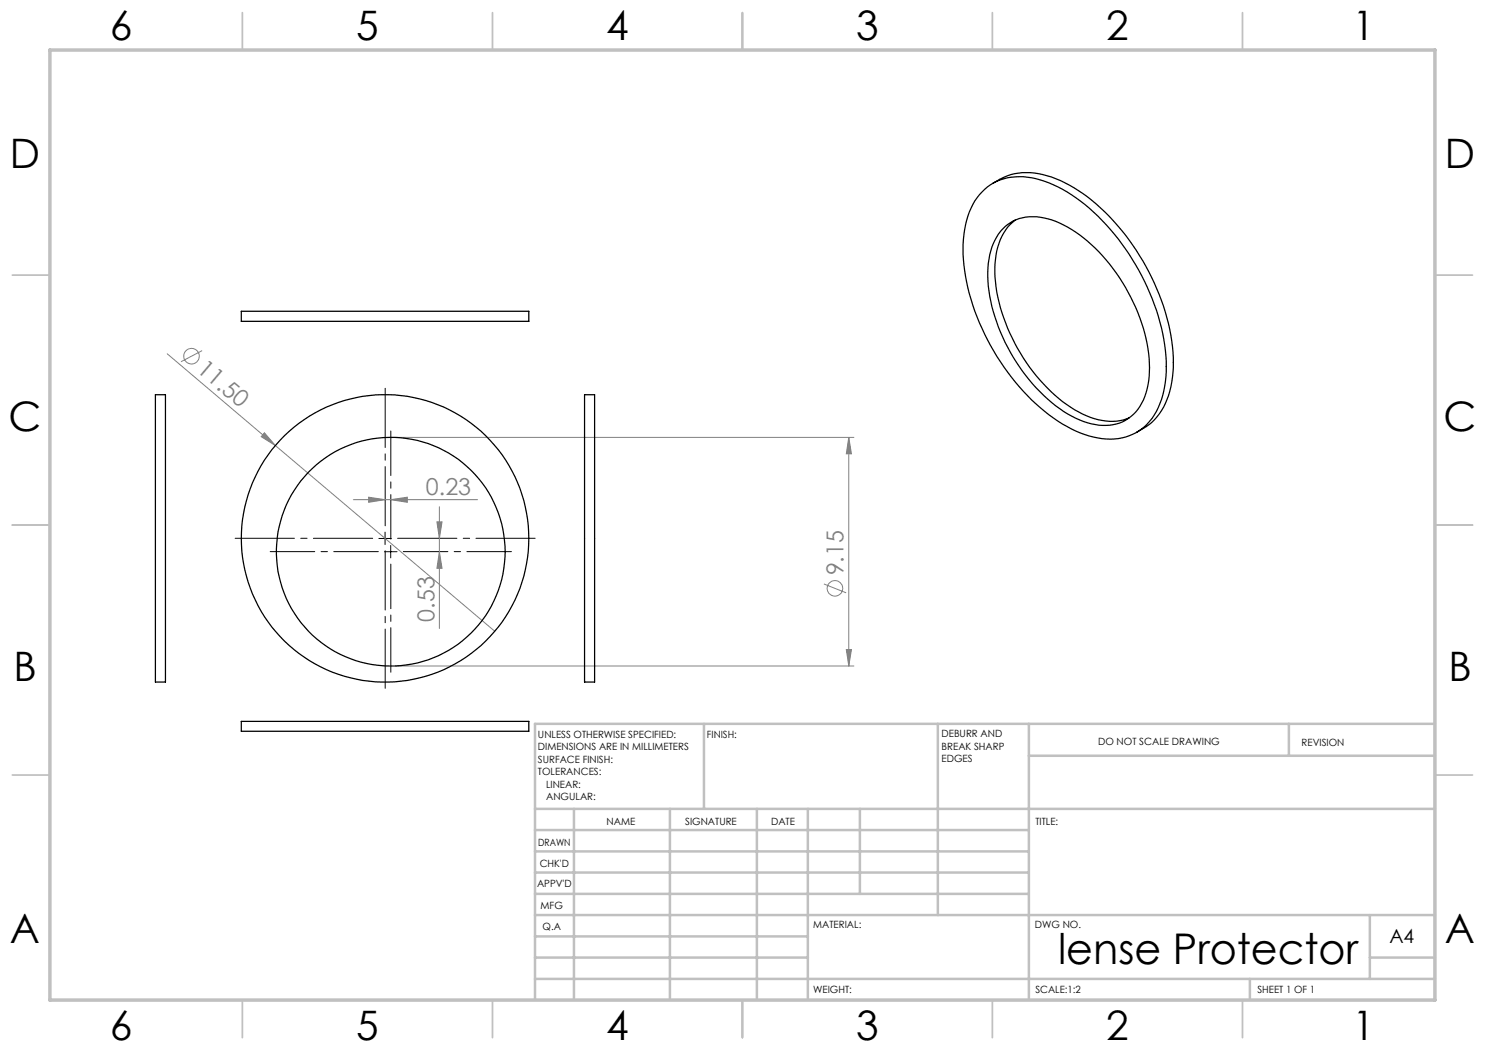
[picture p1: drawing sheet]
<svg xmlns="http://www.w3.org/2000/svg" width="297mm" height="210mm" viewBox="0 0 297 210" stroke-linecap="round" stroke-linejoin="round" font-family="sans-serif">
<g fill="none" stroke="#808080" stroke-width=".2">
<path d="M33.4 70.8l21.7 18.3M40.4 70.1l-4.2 2.2M52.9 86.6l2.2 2.5-2.9-1.8zM55.1 89.1l43.9 37.2M70.7 99.9h24.8M73.7 99.4l3.3 .5-3.3 .6zM78.1 99.9l3.4-.5v1.1zM79.1 87.5h91.7M169.8 87.5v45.7M169.8 87.5l.5 3.3h-1zM87.4 104.4h1l-.5 3.3zM87.9 110.3l.5 3.4h-1z"/>
<path d="M87.9 101.3v24.4M164.8 116.8l4.4 1.8M79.1 133.2h91.7M169.3 129.9h1l-.5 3.3z"/>
<circle cx="38.3" cy="71.2" r="1.56"/>
<circle cx="167" cy="117.7" r="1.55"/>
</g>
<path d="M74.5 107.7h-27.5M77 105.2v-27.5M77 110.2v27.5M79.5 107.7h27.5" fill="none" stroke="#000" stroke-width=".2" stroke-dasharray="15.2 1.3 1.3 1.3" stroke-dashoffset="3.4"/>
<path d="M75.7 110.3h-21.7M78.2 107.8v-21.6M78.2 112.8v21.6M80.7 110.3h21.6" fill="none" stroke="#000" stroke-width=".2" stroke-dasharray="15.2 1.3 1.3 1.3" stroke-dashoffset="6.3"/>
<path d="M75.8 107.7h2.5M76.9 110.3h2.5M77 106.4v2.5M78.1 109.1v2.5" fill="none" stroke="#000" stroke-width=".2"/>
<g fill="none" stroke="#c0c0c0" stroke-width=".35">
<path d="M48.5 2.5v7.5M98.5 2.5v7.5M148.5 2.5v7.5M198.5 2.5v7.5M248.5 2.5v7.5M2.5 55h7.5M287 55h7.5M2.5 105h7.5M287 105h7.5M2.5 155h7.5M287 155h7.5M48.5 200v7.5"/>
<path d="M98.5 200v7.5M148.5 200v7.5M198.5 200v7.5M248.5 200v7.5"/>
</g>
<g fill="none" stroke="#c0c0c0" stroke-width=".5">
<path d="M140.8 144.8v17M187.6 144.8v38.2M205.8 144.8v55.2M205.8 151.2h81.2M257.8 144.8v6.4M287 144.8h-180v55.2M107 161.8h180M107 178.8h98.8M107 174.5h98.8M107 170.3h98.8M107 166h98.8M114.8 161.8v38.2"/>
<path d="M134 161.8v38.2M151.4 161.8v38.2M161.6 161.8v38.2M172 161.8v17M107 195.8h180M107 191.5h54.6M107 187.3h54.6M107 183h180M250 195.8v4.2M274 191.5h13M274 183v12.8"/>
</g>
<path d="M10 10h277v190h-277z" fill="none" stroke="#c0c0c0" stroke-width=".7"/>
<g fill="#808080">
<path d="M52.9 86.6l2.2 2.5-2.9-1.8z"/>
<path d="M73.7 99.4l3.3 .5-3.3 .6zM78.1 99.9l3.4-.5v1.1z"/>
<path d="M87.9 110.3l.5 3.4h-1zM87.4 104.4h1l-.5 3.3z"/>
<path d="M169.8 87.5l.5 3.3h-1zM169.3 129.9h1l-.5 3.3z"/>
</g>
<g fill="none" stroke="#000" stroke-width=".25">
<path d="M196.4 38.4a10.8 10.8 0 0 1 10.8-2.7 30 30 0 0 1 14.8 10.2 45.8 45.8 0 0 1 11.3 26.4 17.6 17.6 0 0 1-3.3 11.9 10.7 10.7 0 0 1-11.3 3.2 29.2 29.2 0 0 1-14.1-9.2 46.5 46.5 0 0 1-11.9-26.2 18.9 18.9 0 0 1 2.7-12.4zM198.5 36.7a12.4 12.4 0 0 1 11.8-1.3 34.7 34.7 0 0 1 15.5 12.5 43.9 43.9 0 0 1 8.9 24.6 15.9 15.9 0 0 1-4.3 12l-3.1 2M201 45.3a8.9 8.9 0 0 1 8.6-1.5 25.8 25.8 0 0 1 13 9.9 35 35 0 0 1 7.3 19.8 12.1 12.1 0 0 1-3.7 9.8 9.1 9.1 0 0 1-8.7 1.3 26.1 26.1 0 0 1-12.3-9.5 34.7 34.7 0 0 1-7.6-20.7 12.3 12.3 0 0 1 3.4-9.1zM203 44a11.3 11.3 0 0 0-4 8.7 33.5 33.5 0 0 0 6.3 19.8 29.2 29.2 0 0 0 12.8 11 10.4 10.4 0 0 0 7.7 .1M31.1 78.9h2v57.5h-2zM48.3 62.3h57.5v2h-57.5zM116.9 78.9h2v57.5h-2zM48.3 144.3h57.5v2h-57.5z"/>
<circle cx="77" cy="107.7" r="28.7"/>
<circle cx="78.2" cy="110.3" r="22.9"/>
</g>
<text font-size="8.5" x="211.6" y="192.7">lense Protector</text>
<g font-size="8.1">
<text x="22" y="8">6</text>
<text x="71.2" y="8">5</text>
<text x="121.2" y="8">4</text>
<text x="171.3" y="8">3</text>
<text x="221.3" y="8">2</text>
<text x="270.5" y="8">1</text>
<text x="2" y="33.6">D</text>
<text x="289" y="33.6">D</text>
<text x="1.7" y="86.1">C</text>
<text x="288.7" y="86.1">C</text>
<text x="2.7" y="136.1">B</text>
<text x="289.7" y="136.1">B</text>
<text x="2" y="188.6">A</text>
<text x="289" y="188.6">A</text>
<text x="22" y="208">6</text>
<text x="71.2" y="208">5</text>
<text x="121.2" y="208">4</text>
<text x="171.3" y="208">3</text>
<text x="221.3" y="208">2</text>
<text x="270.5" y="208">1</text>
</g>
<g font-size="4.7" fill="#808080">
<text x="39.2" y="74.2" transform="rotate(40 39.2 74.2)">11.50</text>
<text x="85.2" y="98.9">0.23</text>
<text x="168.7" y="115.1" transform="rotate(-90 168.7 115.1)">9.15</text>
<text x="86.9" y="124.4" transform="rotate(-90 86.9 124.4)">0.53</text>
</g>
<text font-size="3.9" x="277.9" y="188.5">A4</text>
<g font-size="2">
<text x="107.6" y="147.6">UNLESS OTHERWISE SPECIFIED:</text>
<text x="141.4" y="147.6">FINISH:</text>
<text x="188.3" y="147.5">DEBURR AND</text>
<text x="188.3" y="150">BREAK SHARP</text>
<text x="219.6" y="149">DO NOT SCALE DRAWING</text>
<text x="260.3" y="149.2">REVISION</text>
<text x="107.6" y="150.1">DIMENSIONS ARE IN MILLIMETERS</text>
<text x="107.6" y="152.6">SURFACE FINISH:</text>
<text x="107.6" y="155.1">TOLERANCES:</text>
<text x="188.3" y="152.5">EDGES</text>
<text x="109.2" y="157.6">LINEAR:</text>
<text x="109.2" y="160.1">ANGULAR:</text>
<text x="121.3" y="165">NAME</text>
<text x="137" y="164.9">SIGNATURE</text>
<text x="154.2" y="164.9">DATE</text>
<text x="207.1" y="164.9">TITLE:</text>
<text x="107.6" y="169.1">DRAWN</text>
<text x="107.9" y="173.3">CHK'D</text>
<text x="107.4" y="177.4">APPV'D</text>
<text x="108.1" y="181.8">MFG</text>
<text x="108.5" y="186">Q.A</text>
<text x="162.6" y="185.5">MATERIAL:</text>
<text x="207" y="185.5">DWG NO.</text>
<text x="162.6" y="198.5">WEIGHT:</text>
<text x="207.1" y="198.6">SCALE:1:2</text>
<text x="251.5" y="198.6">SHEET 1 OF 1</text>
</g>
</svg>
